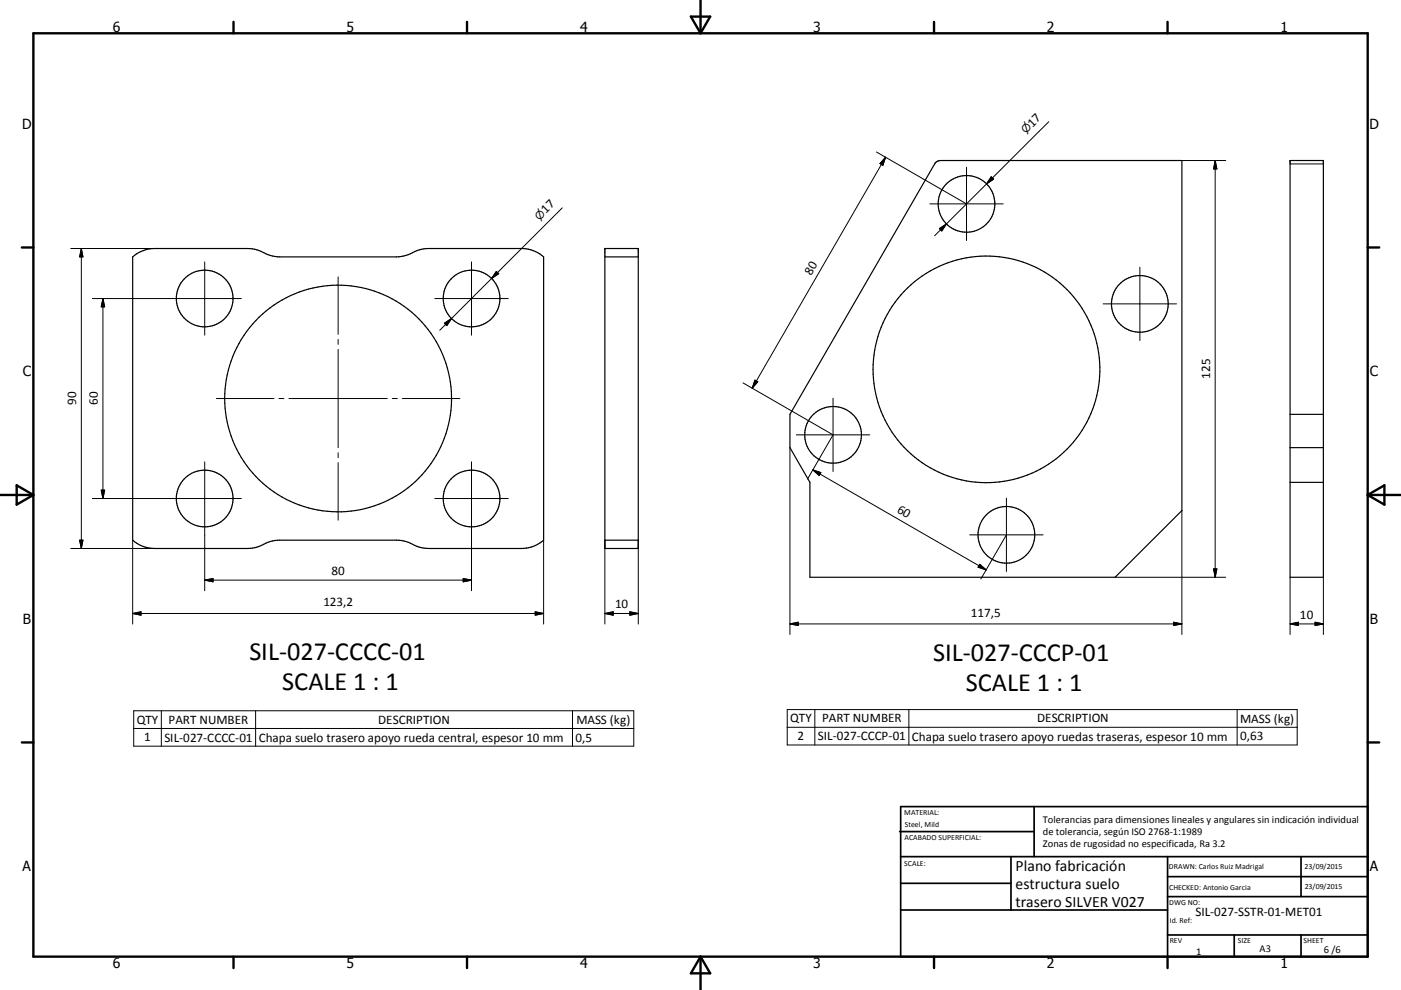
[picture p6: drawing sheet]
<svg xmlns="http://www.w3.org/2000/svg" width="420mm" height="297mm" viewBox="0 0 420 297" stroke-linecap="round" stroke-linejoin="round" font-family="sans-serif">
<g fill="none" stroke="#000" stroke-width=".36">
<path d="M280.6 48.6l1.3-.4h72.4v105l-20 20h-91.5v-28.5l-6-10.4v-10zM386.8 48.2h10v125h-10zM39.8 77.1a10.1 10.1 0 0 1 6.6-2.5h27.8a12.1 12.1 0 0 1 6.1 1.8l3.6 .7h35a12.5 12.5 0 0 0 6.1-1.9l1.4-.4 2.1-.2h27.9a10.1 10.1 0 0 1 6.6 2.5v85a9.9 9.9 0 0 1-6.6 2.4h-27.9a12 12 0 0 1-6.1-1.8l-1.4-.4-2.1-.2h-35a12 12 0 0 0-6.2 1.8l-1.3 .4-2.2 .2h-27.8a9.9 9.9 0 0 1-6.6-2.4zM181.3 74.6h10.1v89.9h-10.1zM181.3 77.1h10.1M386.8 134.3h10M386.8 124.3h10M386.8 144.7h10M181.3 162.1h10.1"/>
<circle cx="289.8" cy="61.2" r="8.5"/>
<circle cx="61.4" cy="89.6" r="8.5"/>
<circle cx="141.4" cy="89.6" r="8.5"/>
<circle cx="341.7" cy="91.2" r="8.5"/>
<circle cx="101.4" cy="119.6" r="34"/>
<circle cx="295.7" cy="110.8" r="34"/>
<circle cx="249.8" cy="130.5" r="8.5"/>
<circle cx="61.4" cy="149.6" r="8.5"/>
<circle cx="141.4" cy="149.5" r="8.5"/>
<circle cx="301.7" cy="160.4" r="8.5"/>
</g>
<g fill="none" stroke="#000" stroke-width=".3">
<path d="M314.4 36.5l-18.6 18.7M262.8 45.6l26.8 15.5M265.5 47.2l-40 69.3M265.5 47.2l-.8 2.4-.9-.5zM289.8 50.2v22M295.8 55.2l-15.6 15.5M297.2 53l.7 .7-2.1 1.5zM354.3 48.2h13.2M364.3 48.2v125M364.3 48.2l.5 2.5h-1zM386.8 49.2h10M21.2 74.6h25.2"/>
<path d="M24.4 74.6v89.9M24.4 74.6l.5 2.5h-1zM61.4 78.6v22M141.4 78.6v22M168.6 62.4l-36.8 36.7M278.8 61.2h22M281.6 68.6l2.1-1.4-1.4 2.1zM27.7 89.6h44.7M30.9 89.6v60M30.9 89.6l.5 2.5h-1zM101.4 83.1v17.2M130.4 89.6h22"/>
<path d="M133.2 97l2.2-1.4-1.5 2.1zM148.8 81.4l.7 .7-2.1 1.4zM330.7 91.2h22M341.7 80.2v22M64.9 119.6h17.2M83.6 119.6h1.5M86.6 119.6h29.5M101.4 101.8v1.5M101.4 104.8v29.5M117.6 119.6h1.5M120.6 119.6h17.3M222.8 114.9l26.8 15.5"/>
<path d="M226.3 114.1l.9 .4-1.7 2zM249.8 119.5v22M61.4 138.6v38.6M101.4 135.8v1.5M101.4 138.8v17.3M141.4 138.6v38.6M236.8 134.3v56.1M238.8 130.5h22M249.7 130.6l-7.6 13.1M27.7 149.6h44.7M30.4 147h1l-.5 2.6zM130.4 149.6h22"/>
<path d="M243.7 141l52 30M243.7 141l2.4 .8-.5 .9zM301.7 149.5v22M354.3 153.2v37.2M21.2 164.5h25.2M23.9 162.1h1l-.5 2.4zM39.8 162.1v25.1M61.4 174h80M61.4 174l2.5-.4v1zM138.9 173.6l2.5 .4-2.5 .6zM163 162.1v25.1M181.3 162.1v25.1"/>
<path d="M191.4 162.1v25.1M290.7 160.5h22M293.7 169.3l2 1.7-2.5-.8zM301.6 160.6l-7.5 13.1M334.3 173.2h33.2M363.8 170.7h1l-.5 2.5zM386.8 173.2v17.2M396.8 173.2v17.2M39.8 184.1h123.2M39.8 184.1l2.5-.6v1.1zM160.5 183.5l2.5 .6-2.5 .5zM181.3 184.1h10.1"/>
<path d="M181.3 184.1l2.5-.6v1.1zM188.8 183.5l2.6 .6-2.6 .5zM236.8 187.2h117.5M236.8 187.2l2.5-.5v1zM351.8 186.7l2.5 .5-2.5 .5zM386.8 187.2h10M386.8 187.2l2.5-.5v1zM394.3 186.7l2.5 .5-2.5 .5zM40.1 213.2h149.9v10.7h-149.9zM40.1 218.6h149.9M48.4 213.2v10.7M76.6 213.2v10.7"/>
<path d="M171.6 213.2v10.7M236 212.9h152.9v10.6h-152.9zM236 218.2h152.9M244.3 212.9v10.6M272.5 212.9v10.6M370.9 212.9v10.6"/>
</g>
<g fill="none" stroke="#000" stroke-width=".71">
<path d="M10 10h400v277h-400zM70 6.6v3.4M140 6.6v3.4M207.1 5h5.8l-2.9 5zM210 0v10M280 6.6v3.4M350 6.6v3.4M6.6 74.2h3.4M410 74.2h3.5M0 148.5h10M5 145.6l5 2.9-5 2.9zM410 148.5h10.1"/>
<path d="M410 148.5l5.1-2.9v5.8zM6.6 222.7h3.4M410 222.7h3.5M70 287v3.4M140 287v3.4M210 287v10M210 287l2.9 5h-5.8zM280 287v3.4M350 287v3.4"/>
</g>
<g fill="none" stroke="#000" stroke-width=".51">
<path d="M269.7 249.5h40.3M270 242h140v45h-140zM270 257h140M303.1 257v16M310 242v15M350 257v30M390.1 257v12M270 265h33.1M270 273h80M350 269h60M350 263h60M350 280.5h60"/>
<path d="M370 280.5v6.5M390.1 280.5v6.5"/>
</g>
<g fill="#000" stroke="#000" stroke-width=".3">
<path d="M265.5 47.2l-.8 2.4-.9-.5zM297.2 53l.7 .7-2.1 1.5zM364.3 48.2l.5 2.5h-1zM24.4 74.6l.5 2.5h-1zM281.6 68.6l2.1-1.4-1.4 2.1zM30.9 89.6l.5 2.5h-1zM133.2 97l2.2-1.4-1.5 2.1zM148.8 81.4l.7 .7-2.1 1.4zM226.3 114.1l.9 .4-1.7 2zM30.4 147h1l-.5 2.6zM243.7 141l2.4 .8-.5 .9zM23.9 162.1h1l-.5 2.4z"/>
<path d="M61.4 174l2.5-.4v1zM138.9 173.6l2.5 .4-2.5 .6zM293.7 169.3l2 1.7-2.5-.8zM363.8 170.7h1l-.5 2.5zM39.8 184.1l2.5-.6v1.1zM160.5 183.5l2.5 .6-2.5 .5zM181.3 184.1l2.5-.6v1.1zM188.8 183.5l2.6 .6-2.6 .5zM236.8 187.2l2.5-.5v1zM351.8 186.7l2.5 .5-2.5 .5zM386.8 187.2l2.5-.5v1zM394.3 186.7l2.5 .5-2.5 .5z"/>
</g>
<g font-size="7.9">
<text x="74.8" y="198">SIL-027-CCCC-01</text>
<text x="279.7" y="198.4">SIL-027-CCCP-01</text>
<text x="84.6" y="207">SCALE 1 : 1</text>
<text x="289.6" y="207.3">SCALE 1 : 1</text>
</g>
<g font-size="4.7">
<text x="304.5" y="261.2">Plano fabricación</text>
<text x="304.5" y="266.6">estructura suelo</text>
<text x="304.5" y="272">trasero SILVER V027</text>
</g>
<g font-size="4.2">
<text x="33.9" y="9.6">6</text>
<text x="103.9" y="9.6">5</text>
<text x="173.9" y="9.6">4</text>
<text x="243.8" y="9.6">3</text>
<text x="313.9" y="9.6">2</text>
<text x="383.9" y="9.6">1</text>
<text x="6.7" y="38.7">D</text>
<text x="410.5" y="38.7">D</text>
<text x="6.9" y="112.9">C</text>
<text x="410.7" y="112.9">C</text>
<text x="6.9" y="187.1">B</text>
<text x="410.7" y="187.1">B</text>
<text x="6.8" y="261.4">A</text>
<text x="410.7" y="261.4">A</text>
<text x="33.9" y="290.4">6</text>
<text x="103.9" y="290.4">5</text>
<text x="173.9" y="290.4">4</text>
<text x="243.8" y="290.4">3</text>
<text x="313.9" y="290.4">2</text>
<text x="383.9" y="290.4">1</text>
</g>
<g font-size="3.9">
<text x="309.5" y="38.4" transform="rotate(-45 309.5 38.4)">17</text>
<text x="163.7" y="64.2" transform="rotate(-45 163.7 64.2)">17</text>
<text x="243.2" y="82.8" transform="rotate(-60 243.2 82.8)">80</text>
<text x="362.8" y="113.7" transform="rotate(-90 362.8 113.7)">125</text>
<text x="22.9" y="121.6" transform="rotate(-90 22.9 121.6)">90</text>
<text x="29.3" y="121.6" transform="rotate(-90 29.3 121.6)">60</text>
<text x="268.7" y="153.7" transform="rotate(30 268.7 153.7)">60</text>
<text x="99.4" y="172.5">80</text>
<text x="96.9" y="181.9">123,2</text>
<text x="184.4" y="182.5">10</text>
<text x="291.1" y="185.1">117,5</text>
<text x="389.7" y="185.6">10</text>
<text x="41" y="217.2">QTY</text>
<text x="50.5" y="217.2">PART NUMBER</text>
<text x="113.4" y="217.2">DESCRIPTION</text>
<text x="172.8" y="217.3">MASS (kg)</text>
<text x="236.9" y="216.7">QTY</text>
<text x="246.5" y="216.7">PART NUMBER</text>
<text x="311" y="216.7">DESCRIPTION</text>
<text x="371.8" y="216.9">MASS (kg)</text>
<text x="43.3" y="222.4">1</text>
<text x="49.3" y="222.5">SIL-027-CCCC-01</text>
<text x="77.6" y="222.5">Chapa suelo trasero apoyo rueda central, espesor 10 mm</text>
<text x="172.6" y="222.5">0,5</text>
<text x="239.1" y="222.1">2</text>
<text x="245.2" y="222.1">SIL-027-CCCP-01</text>
<text x="273.4" y="222.2">Chapa suelo trasero apoyo ruedas traseras, espesor 10 mm</text>
<text x="371.8" y="222.1">0,63</text>
<text x="358.4" y="274.9">SIL-027-SSTR-01-MET01</text>
</g>
<g font-size="3.3">
<text x="307.5" y="40.3" transform="rotate(-45 307.5 40.3)">⌀</text>
<text x="161.7" y="66.2" transform="rotate(-45 161.7 66.2)">⌀</text>
</g>
<g font-size="3.1">
<text x="312.7" y="246.8">Tolerancias para dimensiones lineales y angulares sin indicación individual</text>
<text x="312.7" y="250.4">de tolerancia, según ISO 2768-1:1989</text>
<text x="312.7" y="254">Zonas de rugosidad no especificada, Ra 3.2</text>
<text x="358.6" y="286.5">1</text>
<text x="377.6" y="285.6">A3</text>
<text x="396.9" y="285.9">6 /6</text>
</g>
<g font-size="2.4">
<text x="271.1" y="244.4">MATERIAL:</text>
<text x="271.2" y="252">ACABADO SUPERFICIAL:</text>
<text x="271.3" y="248">Steel, Mild</text>
<text x="271.1" y="259.7">SCALE:</text>
<text x="350.4" y="260.8">DRAWN: Carlos Ruiz Madrigal</text>
<text x="391.1" y="260.6">23/09/2015</text>
<text x="350.5" y="267">CHECKED: Antonio Garcia</text>
<text x="391.2" y="266.7">23/09/2015</text>
<text x="350.5" y="271.4">DWG NO:</text>
<text x="350.7" y="276.9">Id. Ref:</text>
<text x="350.7" y="282.8">REV</text>
<text x="371.1" y="282.9">SIZE</text>
<text x="390.8" y="283">SHEET</text>
</g>
</svg>
